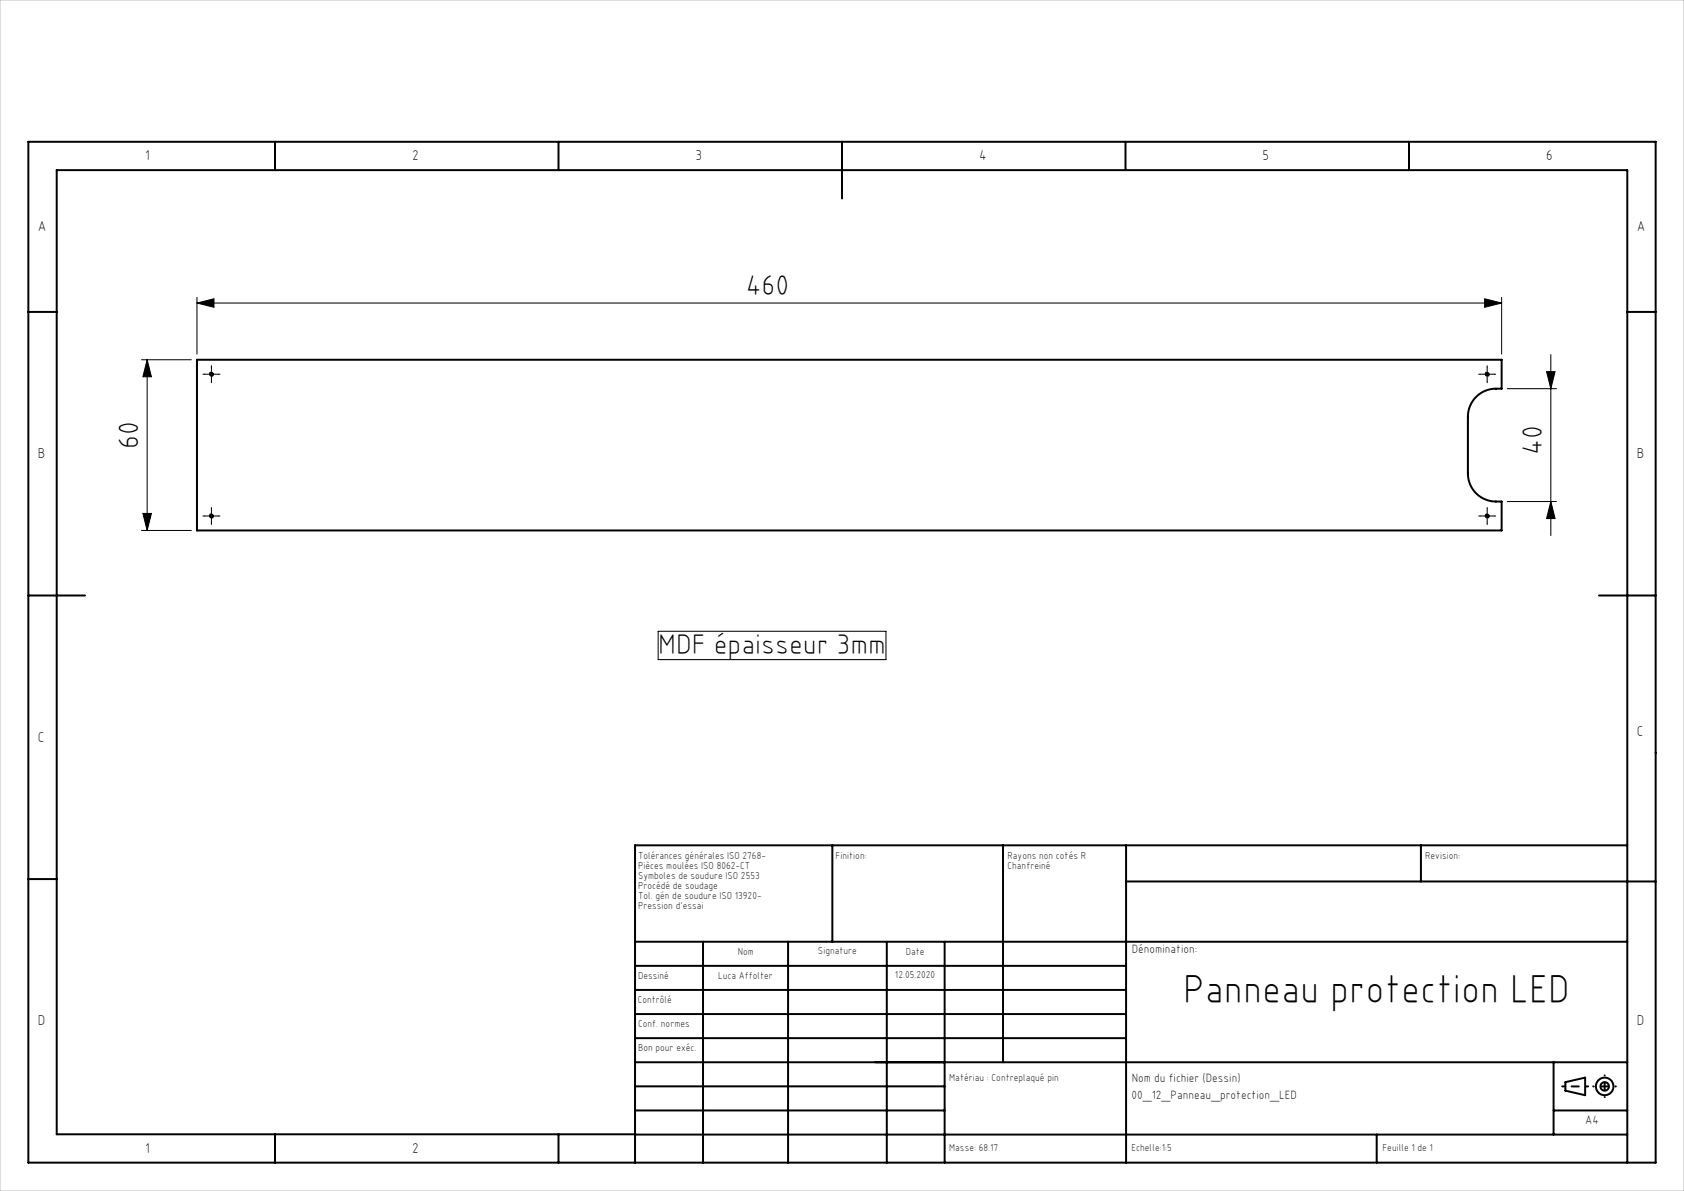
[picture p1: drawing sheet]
<svg xmlns="http://www.w3.org/2000/svg" width="297mm" height="210mm" viewBox="0 0 297 210" stroke-linecap="round" stroke-linejoin="round" font-family="sans-serif">
<g fill="none" stroke="#000" stroke-width=".35">
<path d="M5 25h287v180h-287zM48.5 25v5M98.5 25v5M148.5 25v10M198.5 25v5M248.5 25v5M5 55h5M287 55h5M34.7 63.4h230.1v5.1h-1a4.9 4.9 0 0 0-4.9 5v10a5 5 0 0 0 4.9 4.9h1v5.1h-230.1zM5 105h10M282 105h10M5 155h5"/>
<path d="M146.8 149.1v17M176.9 149.1v38.2M198.6 155.4h93.4M198.6 149.1v55.9M250.6 149.1v6.3M287 149.1h-175v55.9M112 166.1h175M112 178.8h86.6M112 174.6h86.6M112 170.3h86.6M124 166.1v38.9M139 166.1v38.9"/>
<path d="M156.4 166.1v38.9M166.6 166.1v38.9M112 183.1h86.6M112 195.8h54.6M112 191.6h54.6M112 187.3h175M274 195.8h13M274 187.3v12.8M276.1 190.8l3.5-.8v3.1l-3.5-.8zM48.5 200v5M98.5 200v5M112 200h-102v-170h277v175"/>
<path d="M112 200.1h175M242.8 200.1v4.9"/>
<circle cx="37.3" cy="66" r=".25"/>
<circle cx="262.3" cy="66" r=".25"/>
<circle cx="37.3" cy="91" r=".25"/>
<circle cx="262.3" cy="91" r=".25"/>
<circle cx="283" cy="191.6" r="1.55"/>
<circle cx="283" cy="191.6" r=".75"/>
</g>
<g fill="none" stroke="#000" stroke-width=".18">
<path d="M34.7 53.4l3-.7v1.5zM34.7 52.4v10M34.7 53.4h230.1M261.8 52.7l3 .7-3 .8zM264.8 52.4v10M25 63.4h8.7M26 63.4l.7 3h-1.5zM26 63.4v30.1M36 66h2.5M37.3 64.7v2.5M261 66h2.5M262.3 64.7v2.5"/>
<path d="M265.8 68.5h8.7M272.8 65.5h1.5l-.8 3zM273.5 62.5v31.9M25 93.5h8.7M25.2 90.5h1.5l-.7 3zM36 91h2.5M37.3 89.7v2.5M261 91h2.5M262.3 89.7v2.5M265.8 88.4h8.7M273.5 88.4l.8 3h-1.5zM116.1 111.3h40.2v5h-40.2z"/>
</g>
<g fill="none" stroke="#000" stroke-width=".18" stroke-dasharray="30.5 1.3 1.3 1.3">
<path d="M36 66h-.2M37.3 64.7v-.2M37.3 67.2v.3M38.5 66h.3M261 66h-.2M262.3 64.7v-.2M262.3 67.2v.3M263.5 66h.3M36 91h-.2M37.3 89.7v-.2M37.3 92.2v.3M38.5 91h.3"/>
<path d="M261 91h-.2M262.3 89.7v-.2M262.3 92.2v.3M263.5 91h.3"/>
</g>
<path d="M275.5 191.6h4.6" fill="none" stroke="#000" stroke-width=".35" stroke-dasharray="30.5 1.3 1.3 1.3" stroke-dashoffset="30.1"/>
<path d="M283 189.6v3.8" fill="none" stroke="#000" stroke-width=".35" stroke-dasharray="30.5 1.3 1.3 1.3" stroke-dashoffset="30.5"/>
<path d="M285 191.6h-4" fill="none" stroke="#000" stroke-width=".35" stroke-dasharray="30.5 1.3 1.3 1.3" stroke-dashoffset="30.4"/>
<path d="M37.1 65.8l.4 .4M262.1 65.8l.4 .4M37.1 90.8l.4 .4M262.1 90.8l.4 .4" fill="none" stroke="#f00" stroke-width=".5"/>
<path d="M0 0h297v210h-297z" fill="none" stroke="#c0c0c0" stroke-width=".18"/>
<g fill="#000">
<path d="M34.7 53.4l3-.7v1.5zM261.8 52.7l3 .7-3 .8z"/>
<path d="M26 63.4l.7 3h-1.5zM25.2 90.5h1.5l-.7 3zM272.8 65.5h1.5l-.8 3zM273.5 88.4l.8 3h-1.5z"/>
</g>
<text font-size="7.1" x="208.6" y="176.8">Panneau protection LED</text>
<g font-size="5">
<text x="131.5" y="51.9">460</text>
<text x="24.4" y="79.1" transform="rotate(-90 24.4 79.1)">60</text>
<text x="272" y="80.3" transform="rotate(-90 272 80.3)">40</text>
<text x="116.1" y="115.3">MDF épaisseur 3mm</text>
</g>
<g font-size="2.5">
<text x="25.6" y="28.2">1</text>
<text x="72.7" y="28.2">2</text>
<text x="122.7" y="28.2">3</text>
<text x="172.7" y="28.2">4</text>
<text x="222.7" y="28.2">5</text>
<text x="272.7" y="28.2">6</text>
<text x="6.7" y="40.7">A</text>
<text x="288.7" y="40.7">A</text>
<text x="6.7" y="80.7">B</text>
<text x="288.7" y="80.7">B</text>
<text x="6.7" y="130.7">C</text>
<text x="288.7" y="129.8">C</text>
<text x="6.7" y="180.7">D</text>
<text x="288.7" y="180.7">D</text>
<text x="25.6" y="203.2">1</text>
<text x="72.7" y="203.2">2</text>
</g>
<g font-size="2.1">
<text x="199.6" y="168.1">Dénomination:</text>
<text x="199.6" y="190.8">Nom du fichier (Dessin)</text>
<text x="199.6" y="193.8">00_12_Panneau_protection_LED</text>
<text x="279.6" y="198.2">A4</text>
</g>
<g font-size="1.8">
<text x="112.5" y="151.5">Tolérances générales ISO 2768-</text>
<text x="112.5" y="153.3">Pièces moulées ISO 8062-CT</text>
<text x="112.5" y="155">Symboles de soudure ISO 2553</text>
<text x="147.4" y="151.5">Finition:</text>
<text x="177.7" y="151.5">Rayons non cotés R</text>
<text x="177.7" y="153.3">Chanfreiné</text>
<text x="251.4" y="151.5">Revision:</text>
<text x="112.5" y="156.8">Procédé de soudage</text>
<text x="112.5" y="158.6">Tol. gén de soudure ISO 13920-</text>
<text x="112.5" y="160.3">Pression d'essai</text>
<text x="112.5" y="172.6">Dessiné</text>
<text x="126.7" y="172.6">Luca Affolter</text>
<text x="130.1" y="168.3">Nom</text>
<text x="144.3" y="168.3">Signature</text>
<text x="157.8" y="172.5">12.05.2020</text>
<text x="159.8" y="168.3">Date</text>
<text x="112.5" y="176.8">Contrôlé</text>
<text x="112.5" y="185.3">Bon pour exéc.</text>
<text x="112.5" y="181.1">Conf. normes</text>
<text x="167.4" y="190.6">Matériau : Contreplaqué pin</text>
<text x="167.4" y="202.9">Masse: 68.17</text>
<text x="199.6" y="202.9">Echelle:1:5</text>
<text x="243.8" y="202.9">Feuille 1 de 1</text>
</g>
</svg>
